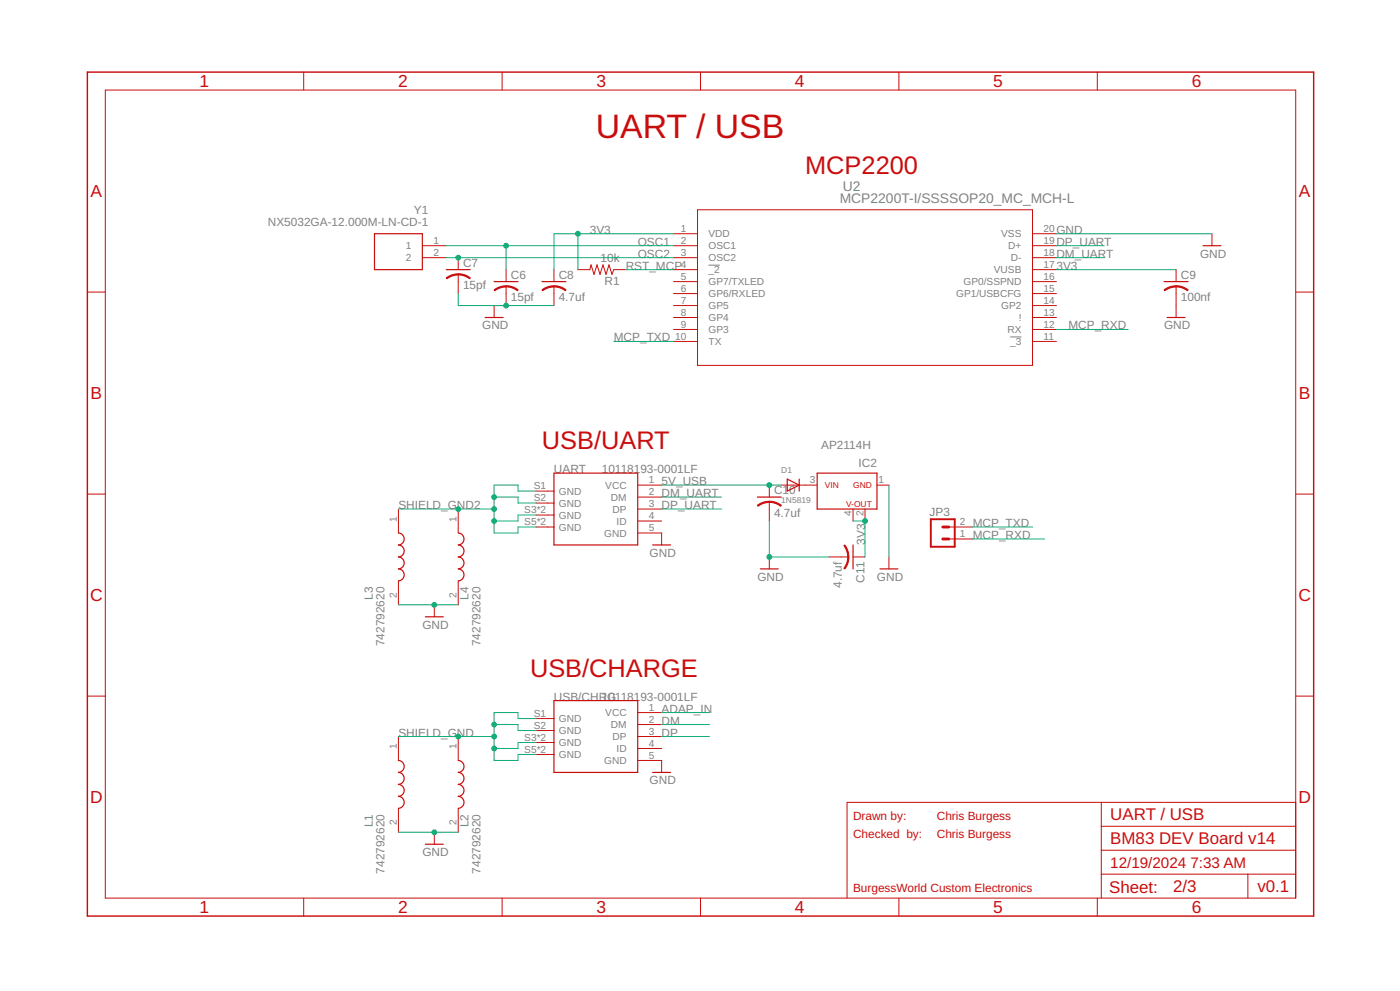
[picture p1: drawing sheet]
<svg xmlns="http://www.w3.org/2000/svg" width="1189mm" height="841mm" viewBox="0 0 1189 841" stroke-linecap="round" stroke-linejoin="round" font-family="sans-serif">
<path d="M602 225h9M858 286h9" fill="none" stroke="#808080" stroke-width=".85" stroke-linecap="butt"/>
<g fill="none" stroke="#c90d0c" stroke-width="1">
<path d="M318 198h41v31h-41zM1022 209h15M379 229h20M420 239h20M460 239h21M989 239h20M412 269h15M991 269h15M470 402h72v60h-72zM669 407l10 5-10 5zM679 407v10M694 402h51v30h-51z"/>
<path d="M643 422h20M338 452a5 5 0 0 1 5 5 5 5 0 0 1-5 5 5 5 0 0 1 5 6 5 5 0 0 1-5 5 5 5 0 0 1 5 5 5 5 0 0 1-5 5 5 5 0 0 1 5 5 5 5 0 0 1-5 5M389 452a5 5 0 0 1 5 5 5 5 0 0 1-5 5 5 5 0 0 1 5 6 5 5 0 0 1-5 5 5 5 0 0 1 5 5 5 5 0 0 1-5 5 5 5 0 0 1 5 5 5 5 0 0 1-5 5M554 462h15M724 462v21M646 483h15M747 483h15M361 523h15M470 595h72v61h-72zM338 645a5 5 0 0 1 5 5 5 5 0 0 1-5 6 5 5 0 0 1 5 5 5 5 0 0 1-5 5 5 5 0 0 1 5 5 5 5 0 0 1-5 5 5 5 0 0 1 5 5 5 5 0 0 1-5 5M389 645a5 5 0 0 1 5 5 5 5 0 0 1-5 6 5 5 0 0 1 5 5 5 5 0 0 1-5 5 5 5 0 0 1 5 5 5 5 0 0 1-5 5 5 5 0 0 1 5 5 5 5 0 0 1-5 5M554 656h15"/>
<path d="M361 716h15"/>
</g>
<g fill="none" stroke="#c90d0c" stroke-width=".85">
<path d="M89 76h1011v686h-1011zM258 61v15M426 61v15M595 61v15M763 61v15M932 61v15M592 178h285v132h-285zM572 198h20M877 198h20M1029 198v11M359 209h20M359 219h20"/>
<path d="M389 219v10M572 209h20M572 219h20M877 209h20M877 219h20M389 233v16M430 229v10M470 229v10M491 229h10l1-4 2 8 3-8 3 8 2-8 3 8 2-8 3 8 1-4h10M572 229h20M572 239h20M877 229h20"/>
<path d="M877 239h20M999 229v10M74 248h15M420 259v10M430 243v16M470 243v16M572 249h20M572 259h20M877 249h20M877 259h20M999 243v26M1100 248h16"/>
<path d="M572 269h20M572 280h20M877 269h20M877 280h20M572 290h20M877 290h20M74 419h15M455 417h15M542 412h20M653 412v10M663 412h31M745 412h10"/>
<path d="M1100 419h16M338 432v20M389 432v20M455 427h15M455 437h15M542 422h20M542 432h20M653 426v16M724 432v10M735 432v10M455 447h15M542 452h20v10"/>
<path d="M542 442h20M806 447h20M806 457h20M653 473v10M704 473h16M724 473h11M755 473v10M338 493v20M389 493v20M369 513v10M74 591h15M1100 591h16"/>
<path d="M455 610h15M455 620h15M542 615h20M542 605h20M338 625v20M389 625v20M455 630h15M542 625h20M542 635h20M455 640h15M542 645h20v11M338 686v20"/>
<path d="M389 686v20M935 681v81M1100 681h-381v81M369 706v10M935 701h165M935 722h165M935 742h165M1060 742v20M258 762v15M426 762v15M595 762v15M763 762v15"/>
<path d="M932 762v15"/>
</g>
<g fill="#c90d0c" stroke="#c90d0c" stroke-width=".85">
<path d="M430 242l5 1 5 3-1 1-4-3h-5z" fill-rule="evenodd"/>
<path d="M420 246l6-3h4v1a16 16 0 0 0-10 3z" fill-rule="evenodd"/>
<path d="M389 232l5 1 5 3v1l-5-3-5-1z" fill-rule="evenodd"/>
<path d="M379 236l6-3 4-1v1a16 16 0 0 0-9 4z" fill-rule="evenodd"/>
<path d="M470 242l5 1 6 3-1 1-4-3h-6z" fill-rule="evenodd"/>
<path d="M460 246l7-3h3v1a16 16 0 0 0-9 3z" fill-rule="evenodd"/>
<path d="M999 242l5 1 5 3-1 1-4-3h-5z" fill-rule="evenodd"/>
<path d="M989 246l6-3h4v1a16 16 0 0 0-10 3z" fill-rule="evenodd"/>
<path d="M653 425l6 1 5 3-1 1-5-3-5-1z" fill-rule="evenodd"/>
<path d="M643 429l6-3 4-1v1a16 16 0 0 0-9 4z" fill-rule="evenodd"/>
<path d="M720 473h1l-1 3-3 7v-1l2-4z" fill-rule="evenodd"/>
<path d="M717 463v-1l1 1 2 5 1 5h-1a16 16 0 0 0-3-10z" fill-rule="evenodd"/>
</g>
<path d="M790 441h21v23h-21z" fill="none" stroke="#c90d0c" stroke-width="1.6"/>
<path d="M801 447h5M801 457h5" fill="none" stroke="#c90d0c" stroke-width="2.5"/>
<path d="M74 61h1042v716h-1042z" fill="none" stroke="#c90d0c" stroke-width="1.2"/>
<g fill="none" stroke="#0dab76" stroke-width=".85">
<path d="M491 198v31M572 198h-102v31M897 198h132M379 219h193M379 209h193M430 209v20M897 219h41M897 209h41M531 229h41M897 229h102M389 249v10h81M897 280h61"/>
<path d="M521 290h51M455 417h-15v-5h-20v40h20v-5h15M562 412h101M755 412v61M338 432h82M420 422h20v5h15M455 437h-15v5h-20M562 422h51M562 432h51M653 442v31h51M724 442h11v31M826 447h51"/>
<path d="M826 457h61M338 513h51M420 615h20v5h15M455 610h-15v-5h-20v40h20v-5h15M562 605h40M562 615h40M338 625h82M455 630h-15v5h-20M562 625h40M338 706h51"/>
</g>
<g fill="#0dab76" stroke="#0dab76" stroke-width=".85">
<circle cx="369" cy="706" r="2"/>
<circle cx="369" cy="513" r="2"/>
<circle cx="430" cy="259" r="2"/>
<circle cx="653" cy="473" r="2"/>
<circle cx="420" cy="635" r="2"/>
<circle cx="420" cy="615" r="2"/>
<circle cx="420" cy="625" r="2"/>
<circle cx="389" cy="625" r="2"/>
<circle cx="653" cy="412" r="2"/>
<circle cx="735" cy="442" r="2"/>
<circle cx="491" cy="198" r="2"/>
<circle cx="430" cy="209" r="2"/>
<circle cx="389" cy="219" r="2"/>
<circle cx="420" cy="442" r="2"/>
<circle cx="420" cy="422" r="2"/>
<circle cx="420" cy="432" r="2"/>
<circle cx="389" cy="432" r="2"/>
</g>
<text font-size="28.7" fill="#c90d0c" x="506" y="117">UART / USB</text>
<g font-size="21.5" fill="#c90d0c">
<text x="684" y="148">MCP2200</text>
<text x="460" y="381">USB/UART</text>
<text x="450" y="574">USB/CHARGE</text>
</g>
<g font-size="14.8" fill="#c90d0c">
<text x="170" y="74">1</text>
<text x="338" y="74">2</text>
<text x="507" y="74">3</text>
<text x="675" y="74">4</text>
<text x="843" y="74">5</text>
<text x="1012" y="74">6</text>
<text x="77" y="167">A</text>
<text x="1103" y="167">A</text>
<text x="77" y="339">B</text>
<text x="1103" y="339">B</text>
<text x="76" y="510">C</text>
<text x="1103" y="510">C</text>
<text x="76" y="682">D</text>
<text x="1103" y="682">D</text>
<text x="170" y="775">1</text>
<text x="338" y="775">2</text>
<text x="507" y="775">3</text>
<text x="675" y="775">4</text>
<text x="843" y="775">5</text>
<text x="1012" y="775">6</text>
</g>
<g font-size="14.4" fill="#c90d0c">
<text x="943" y="696">UART / USB</text>
<text x="943" y="716">BM83 DEV Board v14</text>
<text x="942" y="758">Sheet:</text>
<text x="996" y="757">2/3</text>
<text x="1068" y="757">v0.1</text>
</g>
<g font-size="12.9" fill="#c90d0c">
<text x="943" y="737">12/19/2024</text>
<text x="1011" y="737">7:33 AM</text>
</g>
<g font-size="11.8" fill="#808080">
<text x="716" y="162">U2</text>
<text x="713" y="172">MCP2200T-I/SSSSOP20_MC_MCH-L</text>
</g>
<g font-size="10.1" fill="#808080">
<text x="351" y="182">Y1</text>
<text x="227" y="192">NX5032GA-12.000M-LN-CD-1</text>
<text x="501" y="198">3V3</text>
<text x="897" y="198">GND</text>
<text x="542" y="209">OSC1</text>
<text x="897" y="209">DP_UART</text>
<text x="542" y="219">OSC2</text>
<text x="897" y="219">DM_UART</text>
<text x="1019" y="219">GND</text>
<text x="393" y="226">C7</text>
<text x="510" y="223">10k</text>
<text x="531" y="229">RST_MCP</text>
<text x="897" y="229">3V3</text>
<text x="434" y="236">C6</text>
<text x="474" y="236">C8</text>
<text x="1003" y="236">C9</text>
<text x="393" y="246">15pf</text>
<text x="513" y="242">R1</text>
<text x="434" y="256">15pf</text>
<text x="474" y="256">4.7uf</text>
<text x="1003" y="256">100nf</text>
<text x="409" y="280">GND</text>
<text x="907" y="280">MCP_RXD</text>
<text x="989" y="280">GND</text>
<text x="521" y="290">MCP_TXD</text>
<text x="697" y="381">AP2114H</text>
<text x="470" y="402">UART</text>
<text x="511" y="402">101181</text>
<text x="544" y="402">93-0001LF</text>
<text x="729" y="396">IC2</text>
<text x="562" y="412">5V_USB</text>
<text x="657" y="419">C10</text>
<text x="562" y="422">DM_UART</text>
<text x="338" y="432">SHIELD_GND2</text>
<text x="562" y="432">DP_UART</text>
<text x="789" y="438">JP3</text>
<text x="657" y="439">4.7uf</text>
<text x="826" y="447">MCP_TXD</text>
<text x="826" y="457">MCP_RXD</text>
<text x="735" y="462" transform="rotate(-90 735 462)">3V3</text>
<text x="552" y="473">GND</text>
<text x="643" y="493">GND</text>
<text x="734" y="494" transform="rotate(-90 734 494)">C11</text>
<text x="745" y="493">GND</text>
<text x="715" y="499" transform="rotate(-90 715 499)">4.7uf</text>
<text x="316" y="509" transform="rotate(-90 316 509)">L3</text>
<text x="398" y="509" transform="rotate(-90 398 509)">L4</text>
<text x="359" y="534">GND</text>
<text x="327" y="548" transform="rotate(-90 327 548)">742792620</text>
<text x="408" y="548" transform="rotate(-90 408 548)">742792620</text>
<text x="470" y="595">USB/CHRG</text>
<text x="511" y="595">10118193-0001LF</text>
<text x="562" y="605">ADAP_IN</text>
<text x="562" y="615">DM</text>
<text x="338" y="625">SHIELD_GND</text>
<text x="562" y="625">DP</text>
<text x="552" y="666">GND</text>
<text x="316" y="702" transform="rotate(-90 316 702)">L1</text>
<text x="398" y="702" transform="rotate(-90 398 702)">L2</text>
<text x="359" y="727">GND</text>
<text x="327" y="741" transform="rotate(-90 327 741)">742792620</text>
<text x="408" y="741" transform="rotate(-90 408 741)">742792620</text>
</g>
<g font-size="10.1" fill="#c90d0c">
<text x="724" y="696">Drawn by:</text>
<text x="796" y="696">Chris Burgess</text>
<text x="724" y="711">Checked by:</text>
<text x="796" y="711">Chris Burgess</text>
<text x="724" y="757">BurgessWorld Custom Electronics</text>
</g>
<g font-size="8.6" fill="#808080">
<text x="578" y="197">1</text>
<text x="886" y="197">20</text>
<text x="602" y="201">VDD</text>
<text x="850" y="201">VSS</text>
<text x="368" y="207">1</text>
<text x="578" y="207">2</text>
<text x="886" y="207">19</text>
<text x="345" y="212">1</text>
<text x="602" y="212">OSC1</text>
<text x="856" y="212">D+</text>
<text x="345" y="222">2</text>
<text x="368" y="217">2</text>
<text x="578" y="217">3</text>
<text x="602" y="222">OSC2</text>
<text x="858" y="222">D-</text>
<text x="886" y="217">18</text>
<text x="578" y="227">4</text>
<text x="886" y="227">17</text>
<text x="602" y="232">_2</text>
<text x="844" y="232">VUSB</text>
<text x="578" y="238">5</text>
<text x="886" y="238">16</text>
<text x="602" y="242">GP7/TXLED</text>
<text x="818" y="242">GP0/SSPND</text>
<text x="578" y="248">6</text>
<text x="886" y="248">15</text>
<text x="578" y="258">7</text>
<text x="602" y="252">GP6/RXLED</text>
<text x="812" y="252">GP1/USBCFG</text>
<text x="886" y="258">14</text>
<text x="602" y="262">GP5</text>
<text x="850" y="262">GP2</text>
<text x="578" y="268">8</text>
<text x="886" y="268">13</text>
<text x="602" y="273">GP4</text>
<text x="865" y="273">!</text>
<text x="578" y="278">9</text>
<text x="886" y="278">12</text>
<text x="602" y="283">GP3</text>
<text x="855" y="283">RX</text>
<text x="573" y="288">10</text>
<text x="602" y="293">TX</text>
<text x="858" y="293">_3</text>
<text x="886" y="288">11</text>
<text x="551" y="410">1</text>
<text x="688" y="410">3</text>
<text x="746" y="410">1</text>
<text x="453" y="415">S1</text>
<text x="475" y="420">GND</text>
<text x="514" y="415">VCC</text>
<text x="453" y="426">S2</text>
<text x="519" y="425">DM</text>
<text x="551" y="420">2</text>
<text x="475" y="430">GND</text>
<text x="551" y="431">3</text>
<text x="445" y="436">S3*2</text>
<text x="520" y="435">DP</text>
<text x="337" y="443" transform="rotate(-90 337 443)">1</text>
<text x="388" y="443" transform="rotate(-90 388 443)">1</text>
<text x="475" y="440">GND</text>
<text x="551" y="441">4</text>
<text x="723" y="438" transform="rotate(-90 723 438)">4</text>
<text x="733" y="438" transform="rotate(-90 733 438)">2</text>
<text x="445" y="446">S5*2</text>
<text x="524" y="445">ID</text>
<text x="815" y="446">2</text>
<text x="475" y="450">GND</text>
<text x="513" y="455">GND</text>
<text x="551" y="451">5</text>
<text x="815" y="456">1</text>
<text x="337" y="507" transform="rotate(-90 337 507)">2</text>
<text x="388" y="507" transform="rotate(-90 388 507)">2</text>
<text x="551" y="603">1</text>
<text x="453" y="608">S1</text>
<text x="514" y="608">VCC</text>
<text x="475" y="613">GND</text>
<text x="519" y="618">DM</text>
<text x="551" y="613">2</text>
<text x="453" y="619">S2</text>
<text x="475" y="623">GND</text>
<text x="551" y="624">3</text>
<text x="445" y="629">S3*2</text>
<text x="520" y="628">DP</text>
<text x="475" y="633">GND</text>
<text x="551" y="634">4</text>
<text x="337" y="636" transform="rotate(-90 337 636)">1</text>
<text x="388" y="636" transform="rotate(-90 388 636)">1</text>
<text x="445" y="639">S5*2</text>
<text x="524" y="638">ID</text>
<text x="475" y="643">GND</text>
<text x="551" y="644">5</text>
<text x="513" y="648">GND</text>
<text x="337" y="700" transform="rotate(-90 337 700)">2</text>
<text x="388" y="700" transform="rotate(-90 388 700)">2</text>
</g>
<g font-size="7.2" fill="#808080">
<text x="663" y="402">D1</text>
<text x="663" y="427">1N5819</text>
</g>
<g font-size="7.2" fill="#c90d0c">
<text x="700" y="414">VIN</text>
<text x="724" y="414">GND</text>
<text x="718" y="430">V-OUT</text>
</g>
</svg>
